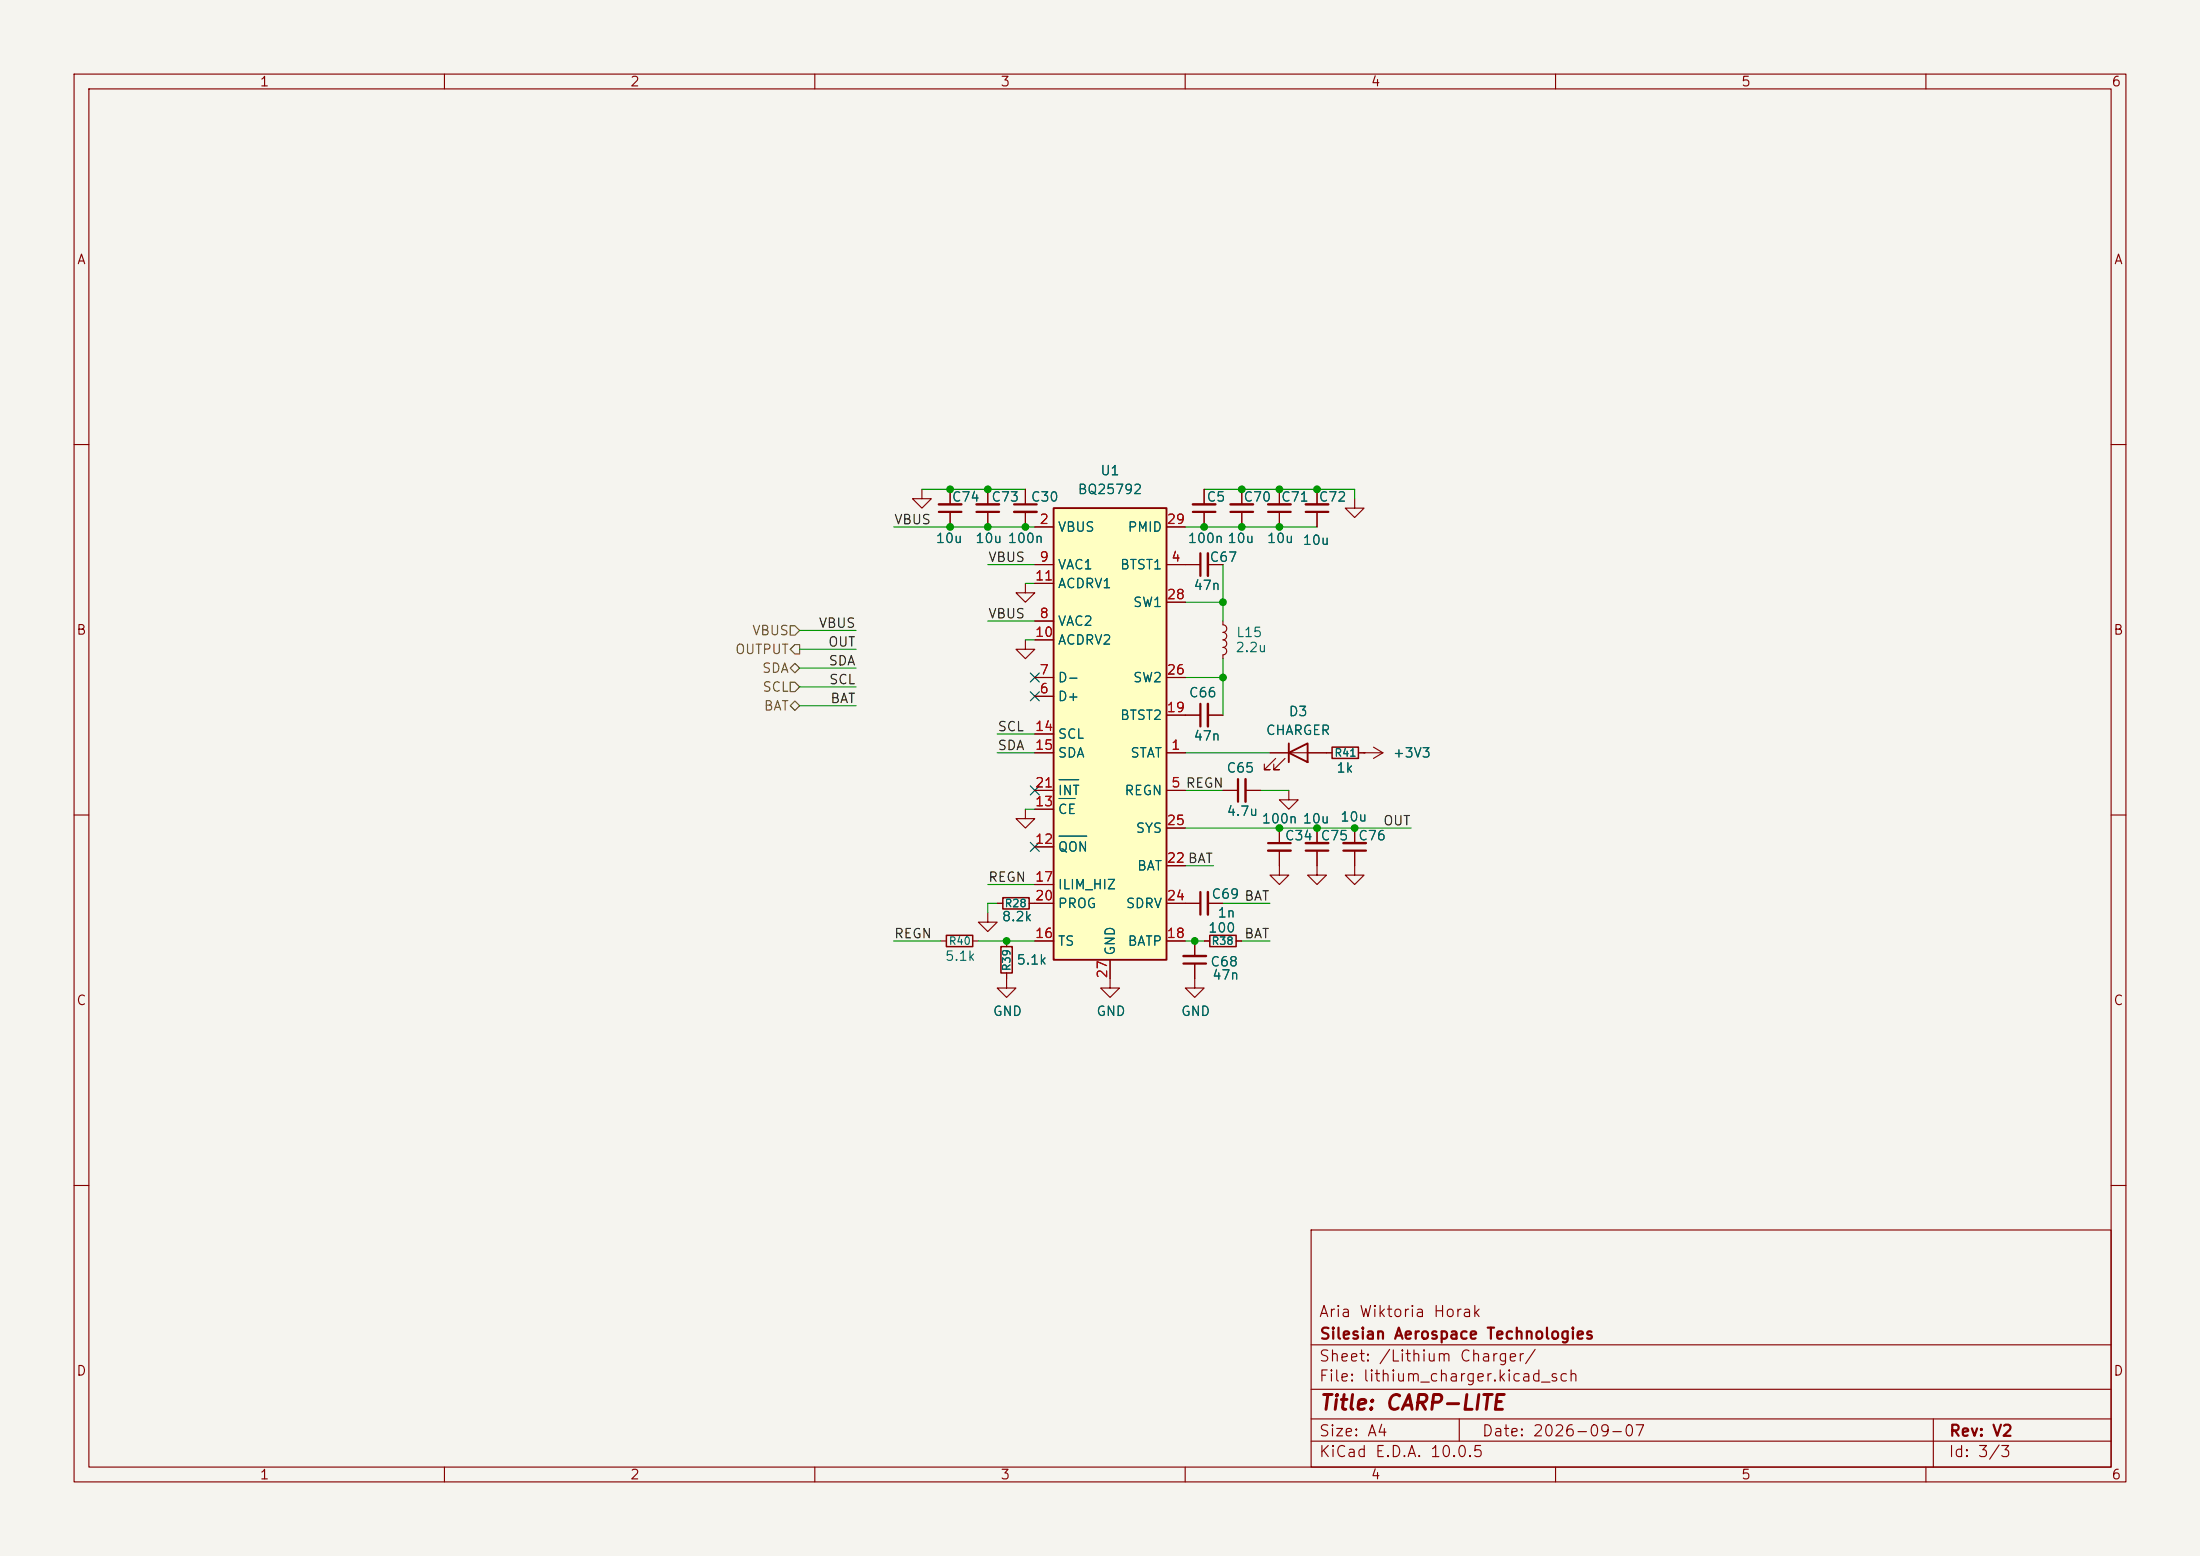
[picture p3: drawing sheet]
<svg xmlns="http://www.w3.org/2000/svg" width="297mm" height="210mm" viewBox="0 0 297 210" stroke-linecap="round" stroke-linejoin="round" font-family="sans-serif">
<path d="M0 0h297v210h-297z" fill="#f5f4ef" stroke="#f5f4ef" stroke-width=".14"/>
<g fill="none" stroke="#840000" stroke-width=".15">
<path d="M10 10h277v190h-277zM12 12h273v186h-273zM60 10v2M110 10v2M160 10v2M210 10v2M260 10v2M10 60h2M138.4 78.7v1.3h1.3l-1.3 1.3-1.2-1.3h1.2M138.4 66v2.1M138.4 69.1v2M285 60h2"/>
<path d="M138.4 86.4v1.2h1.3l-1.3 1.3-1.2-1.3h1.2M10 110h2M165.1 106.7h2M168.1 106.7h2.1M171.4 101.6h7.7M172.2 102.4l-1.5 1.5h.7h-.7v-.8M172.7 111.8v2M172.7 114.8v2M173.5 102.4l-1.5 1.5h.7h-.7v-.8M174 106.7v1.3h1.3l-1.3 1.2-1.3-1.2h1.3M285 110h2M134.6 121.9h.8"/>
<path d="M135.9 132.1v1.3h1.3l-1.3 1.2-1.3-1.2h1.3M138.9 121.9h.8M149.9 132.1v1.3h1.2l-1.2 1.2-1.3-1.2h1.3M10 160h2M177 166h108v32h-108zM285 160h2M60 198v2M110 198v2M160 198v2M177 194.5h108M177 191.5h108M177 187.5h108"/>
<path d="M177 181.5h108M197 191.5v3M210 198v2M260 198v2M261 191.5v6.5"/>
</g>
<path d="M136.9 68.1h3.1M167.1 105.2v3M171.2 113.8h3" fill="none" stroke="#840000" stroke-width=".3"/>
<path d="M136.9 69.1h3.1M168.1 105.2v3M171.2 114.8h3" fill="none" stroke="#840000" stroke-width=".33"/>
<path d="M135.4 121.2h3.5v1.5h-3.5z" fill="none" stroke="#840000" stroke-width=".2"/>
<path d="M174 101.6l2.5-1.3v2.6zM174 100.3v2.6" fill="none" stroke="#840000" stroke-width=".25"/>
<path d="M142.2 68.6h15.3v60.9h-15.3z" fill="#ffffc2"/>
<path d="M142.2 68.6h15.3v60.9h-15.3z" fill="none" stroke="#840000" stroke-width=".25"/>
<g fill="none" stroke="#840000" stroke-width=".15">
<path d="M124.5 66v1.3h1.2l-1.2 1.3-1.3-1.3h1.3M128.3 66v2.1M128.3 69.1v2M133.3 66v2.1M133.3 69.1v2M138.4 66v2.1M138.4 69.1v2M139.7 71.1h2.5M139.7 76.2h2.5M139.7 78.7h2.5M157.5 71.1h2.5M157.5 76.2h4.6"/>
<path d="M162.6 66v2.1M162.6 69.1v2M163.1 76.2h2M167.6 66v2.1M167.6 69.1v2M172.7 66v2.1M172.7 69.1v2M177.8 66v2.1M177.8 69.1v2M182.9 67.3v1.3h1.2l-1.2 1.3-1.3-1.3h1.3M139.7 94h2.5M139.7 91.4h2.5"/>
<path d="M139.7 83.8h2.5M139.7 86.4h2.5M139.7 99.1h2.5M157.5 91.4h2.5M157.5 96.5h4.6M157.5 81.3h2.5M163.1 96.5h2M165.1 83.8v.5a.51 .51 0 0 1 .5 .5 .51 .51 0 0 1-.5 .6 .5 .5 0 0 1 .5 .5 .5 .5 0 0 1-.5 .5 .51 .51 0 0 1 .5 .5 .51 .51 0 0 1-.5 .5 .5 .5 0 0 1 .5 .5 .5 .5 0 0 1-.5 .5v.5M138.4 109.2v1.3h1.3l-1.3 1.3-1.2-1.3h1.2M139.7 101.6h2.5M139.7 106.7h2.5M139.7 114.3h2.5"/>
<path d="M139.7 109.2h2.5M139.7 119.4h2.5M157.5 101.6h2.5M157.5 106.7h2.5M157.5 116.8h2.5M157.5 111.8h2.5M165.1 106.7h2M168.1 106.7h2.1M171.4 101.6h2.6M172.7 114.8v3.3h1.3l-1.3 1.3-1.3-1.3h1.3M172.7 111.8v2M176.5 101.6h3.3"/>
<path d="M177.8 114.8v3.3h1.3l-1.3 1.3-1.3-1.3h1.3M177.8 111.8v2M182.9 114.8v3.3h1.2l-1.2 1.3-1.3-1.3h1.3M182.9 111.8v2M183.4 101.6h3.3M184.1 101.6h.1M185.4 100.8l1.3 .8M186.7 101.6l-1.3 .8M127 127h.8M131.3 127h.8M133.3 123.2v1.3h1.3l-1.3 1.2-1.2-1.2h1.2M134.6 121.9h.8"/>
<path d="M135.9 127v.8M135.9 131.3v.8M138.9 121.9h3.3M139.7 127h2.5M149.9 129.5v2.6M157.5 127h2.5M157.5 121.9h4.6M161.3 130v3.4h1.3l-1.3 1.2-1.3-1.2h1.3M161.3 127v2M162.6 127h.7M163.1 121.9h2M166.9 127h.7"/>
</g>
<path d="M143 112.9h3.7M143 107.8h2.1M143 105.2h2.6" fill="none" stroke="#006464" stroke-width=".15"/>
<path d="M126.7 69.1h3.1M131.8 69.1h3.1M161 69.1h3.1M162.1 74.7v3M166.1 69.1h3.1M171.2 69.1h3M176.3 69.1h3M162.1 95v3M176.3 114.8h3M181.4 114.8h3M159.8 130h3M162.1 120.4v3" fill="none" stroke="#840000" stroke-width=".3"/>
<path d="M126.7 68.1h3.1M131.8 68.1h3.1M161 68.1h3.1M163.1 74.7v3M166.1 68.1h3.1M171.2 68.1h3M176.3 68.1h3M163.1 95v3M176.3 113.8h3M181.4 113.8h3M159.8 129h3M163.1 120.4v3" fill="none" stroke="#840000" stroke-width=".33"/>
<path d="M179.8 100.8h3.6v1.6h-3.6zM127.8 126.2h3.5v1.6h-3.5zM135.1 127.8h1.6v3.5h-1.6zM163.3 126.2h3.6v1.6h-3.6z" fill="none" stroke="#840000" stroke-width=".2"/>
<path d="M106.7 84.5h.6l.6 .6-.6 .6h-.6zM106.7 90.2l.6-.7 .6 .7-.6 .6zM106.7 92.1h.6l.6 .6-.6 .6h-.6zM106.7 95.3l.6-.7 .6 .7-.6 .6zM107.3 87h.6v1.3h-.6l-.6-.7z" fill="none" stroke="#725600" stroke-width=".15"/>
<g fill="none" stroke="#009600" stroke-width=".15">
<path d="M120.6 71.1h19.1M124.5 66h13.9M133.3 76.2h6.4M138.4 78.7h1.3M160 71.1h17.8M162.6 66h20.3v1.3M165.1 76.2v7.6M107.9 85.1h7.7M107.9 87.6h7.7M107.9 95.3h7.7M107.9 92.7h7.7M107.9 90.2h7.7"/>
<path d="M133.3 83.8h6.4M134.6 99.1h5.1M138.4 86.4h1.3M160 91.4h5.1M160 81.3h5.1M165.1 88.9v7.6M133.3 119.4h6.4M134.6 101.6h5.1M138.4 109.2h1.3M160 106.7h5.1M160 111.8h30.5M160 101.6h11.4"/>
<path d="M160 116.8h3.8M170.2 106.7h3.8M120.6 127h6.4M132.1 127h7.6M134.6 121.9h-1.3v1.3M160 127h2.6M165.1 121.9h6.3M167.6 127h3.8"/>
</g>
<path d="M139.1 90.8l1.2 1.2M139.1 93.4l1.2 1.2M140.3 90.8l-1.2 1.2M140.3 93.4l-1.2 1.2M139.1 113.7l1.2 1.2M139.1 106.1l1.2 1.2M140.3 113.7l-1.2 1.2M140.3 106.1l-1.2 1.2" fill="none" stroke="#000084" stroke-width=".15"/>
<g fill="#009600" stroke="#009600" stroke-width=".14">
<circle cx="172.7" cy="66" r=".46"/>
<circle cx="172.7" cy="71.1" r=".46"/>
<circle cx="133.3" cy="66" r=".46"/>
<circle cx="138.4" cy="71.1" r=".46"/>
<circle cx="133.3" cy="71.1" r=".46"/>
<circle cx="167.6" cy="71.1" r=".46"/>
<circle cx="165.1" cy="81.3" r=".46"/>
<circle cx="162.6" cy="71.1" r=".46"/>
<circle cx="167.6" cy="66" r=".46"/>
<circle cx="128.3" cy="71.1" r=".46"/>
<circle cx="128.3" cy="66" r=".46"/>
<circle cx="135.9" cy="127" r=".46"/>
<circle cx="161.3" cy="127" r=".46"/>
<circle cx="177.8" cy="111.8" r=".46"/>
<circle cx="172.7" cy="111.8" r=".46"/>
<circle cx="177.8" cy="66" r=".46"/>
<circle cx="182.9" cy="111.8" r=".46"/>
<circle cx="165.1" cy="91.4" r=".46"/>
</g>
<text font-size="2" fill="#840000" x="178" y="190.8">Title: CARP-LITE</text>
<g font-size="1.5" fill="#840000">
<text x="178" y="178.1">Aria Wiktoria Horak</text>
<text x="178" y="184.1">Sheet: /Lithium Charger/</text>
<text x="178" y="181.1">Silesian Aerospace Technologies</text>
<text x="178" y="186.8">File: lithium_charger.kicad_sch</text>
<text x="178" y="197">KiCad E.D.A. 10.0.5</text>
<text x="178" y="194.2">Size: A4</text>
<text x="200" y="194.2">Date: 2026-09-07</text>
<text x="263" y="197">Id: 3/3</text>
<text x="263" y="194.2">Rev: V2</text>
</g>
<g font-size="1.3" fill="#840000">
<text x="35" y="12">1</text>
<text x="85" y="12">2</text>
<text x="135" y="12">3</text>
<text x="185" y="12">4</text>
<text x="235" y="12">5</text>
<text x="285" y="12">6</text>
<text x="10.3" y="36">A</text>
<text x="285.3" y="36">A</text>
<text x="10.2" y="86">B</text>
<text x="285.2" y="86">B</text>
<text x="10.2" y="136">C</text>
<text x="285.2" y="136">C</text>
<text x="10.2" y="186">D</text>
<text x="285.2" y="186">D</text>
<text x="35" y="200">1</text>
<text x="85" y="200">2</text>
<text x="135" y="200">3</text>
<text x="185" y="200">4</text>
<text x="235" y="200">5</text>
<text x="285" y="200">6</text>
</g>
<g font-size="1.3" fill="#006464">
<text x="148.5" y="64.5">U1</text>
<text x="128.4" y="68">C74</text>
<text x="133.7" y="68">C73</text>
<text x="139.1" y="68">C30</text>
<text x="145.4" y="67">BQ25792</text>
<text x="162.8" y="68">C5</text>
<text x="167.8" y="68">C70</text>
<text x="172.9" y="68">C71</text>
<text x="177.9" y="68">C72</text>
<text x="126.2" y="73.6">10u</text>
<text x="131.6" y="73.6">10u 100n</text>
<text x="142.7" y="72.1">VBUS</text>
<text x="142.7" y="77.2">VAC1</text>
<text x="151.1" y="77.2">BTST1</text>
<text x="152.1" y="72.1">PMID</text>
<text x="160.3" y="73.6">100n 10u</text>
<text x="163.2" y="76.1">C67</text>
<text x="170.9" y="73.6">10u</text>
<text x="175.8" y="73.9">10u</text>
<text x="142.7" y="79.7">ACDRV1</text>
<text x="152.9" y="82.2">SW1</text>
<text x="161" y="80">47n</text>
<text x="142.7" y="84.8">VAC2</text>
<text x="142.7" y="87.3">ACDRV2</text>
<text x="166.7" y="88.3">2.2u</text>
<text x="166.8" y="86.3">L15</text>
<text x="142.7" y="94.9">D+</text>
<text x="142.7" y="92.4">D-</text>
<text x="152.9" y="92.4">SW2</text>
<text x="160.4" y="94.4">C66</text>
<text x="142.7" y="100">SCL</text>
<text x="151.1" y="97.5">BTST2</text>
<text x="161" y="100.3">47n</text>
<text x="170.8" y="99.5">CHARGER</text>
<text x="173.9" y="97">D3</text>
<text x="142.7" y="102.6">SDA</text>
<text x="142.7" y="107.6">INT</text>
<text x="151.7" y="107.6">REGN</text>
<text x="152.5" y="102.6">STAT</text>
<text x="165.5" y="104.6">C65</text>
<text x="180.3" y="104.6">1k</text>
<text x="187.9" y="102.6">+3V3</text>
<text x="142.7" y="110.2">CE</text>
<text x="153.2" y="112.7">SYS</text>
<text x="165.5" y="110.4">4.7u</text>
<text x="170.2" y="111.5">100n 10u</text>
<text x="173.4" y="113.7">C34</text>
<text x="178.2" y="113.7">C75</text>
<text x="180.9" y="111.2">10u</text>
<text x="183.3" y="113.7">C76</text>
<text x="142.7" y="115.3">QON</text>
<text x="153.4" y="117.8">BAT</text>
<text x="135.2" y="124.7">8.2k</text>
<text x="142.7" y="120.3">ILIM_HIZ</text>
<text x="142.7" y="122.9">PROG</text>
<text x="151.9" y="122.9">SDRV</text>
<text x="163.5" y="121.6">C69 BAT</text>
<text x="163.5" y="121.6">C69</text>
<text x="164.3" y="124.2">1n</text>
<text x="127.5" y="130">5.1k</text>
<text x="137.1" y="130.5">5.1k</text>
<text x="142.7" y="128">TS</text>
<text x="150.8" y="129.1" transform="rotate(-90 150.8 129.1)">GND</text>
<text x="152.1" y="128">BATP</text>
<text x="163" y="126.2">100</text>
<text x="163.3" y="130.8">C68</text>
<text x="134" y="137.4">GND</text>
<text x="147.9" y="137.4">GND</text>
<text x="159.4" y="137.4">GND</text>
<text x="163.6" y="132.5">47n</text>
</g>
<g font-size="1.3" fill="#0f0f0f">
<text x="120.6" y="71.1">VBUS</text>
<text x="133.3" y="76.2">VBUS</text>
<text x="133.3" y="83.8">VBUS</text>
<text x="110.4" y="85.1">VBUS</text>
<text x="111.7" y="87.6">OUT</text>
<text x="111.8" y="90.1">SDA</text>
<text x="111.8" y="92.7">SCL</text>
<text x="112" y="95.2">BAT</text>
<text x="134.6" y="101.6">SDA</text>
<text x="134.6" y="99">SCL</text>
<text x="186.6" y="111.7">OUT</text>
<text x="133.3" y="119.3">REGN</text>
<text x="120.6" y="127">REGN</text>
<text x="167.9" y="127">BAT</text>
</g>
<g font-size="1.3" fill="#a90000">
<text x="140.2" y="71">2</text>
<text x="157.4" y="71">29</text>
<text x="140.2" y="76.1">9</text>
<text x="158" y="76.1">4</text>
<text x="139.6" y="78.7">11</text>
<text x="140.2" y="83.7">8</text>
<text x="157.4" y="81.2">28</text>
<text x="139.6" y="86.3">10</text>
<text x="140.2" y="93.9">6</text>
<text x="140.2" y="91.4">7</text>
<text x="157.4" y="91.4">26</text>
<text x="139.6" y="99">14</text>
<text x="139.6" y="101.5">15</text>
<text x="157.4" y="96.4">19</text>
<text x="158" y="101.5">1</text>
<text x="139.6" y="106.6">21</text>
<text x="158" y="106.6">5 REGN</text>
<text x="158" y="106.6">5</text>
<text x="139.6" y="109.1">13</text>
<text x="157.4" y="111.7">25</text>
<text x="139.6" y="114.2">12</text>
<text x="139.6" y="119.3">17</text>
<text x="157.4" y="116.8">22 BAT</text>
<text x="157.4" y="116.8">22</text>
<text x="139.6" y="121.8">20</text>
<text x="157.4" y="121.8">24</text>
<text x="139.6" y="126.9">16</text>
<text x="157.4" y="126.9">18</text>
<text x="149.8" y="132.1" transform="rotate(-90 149.8 132.1)">27</text>
</g>
<g font-size="1.3" fill="#725600">
<text x="99.2" y="88.6">OUTPUT</text>
<text x="101.5" y="86.1">VBUS</text>
<text x="102.8" y="91.1">SDA</text>
<text x="102.8" y="93.7">SCL</text>
<text x="103" y="96.2">BAT</text>
</g>
<g font-size="1" fill="#006464">
<text x="180.1" y="102.4">R41</text>
<text x="135.5" y="122.7">R28</text>
<text x="128" y="127.8">R40</text>
<text x="136.7" y="131.2" transform="rotate(-90 136.7 131.2)">R39</text>
<text x="163.5" y="127.8">R38</text>
</g>
</svg>
